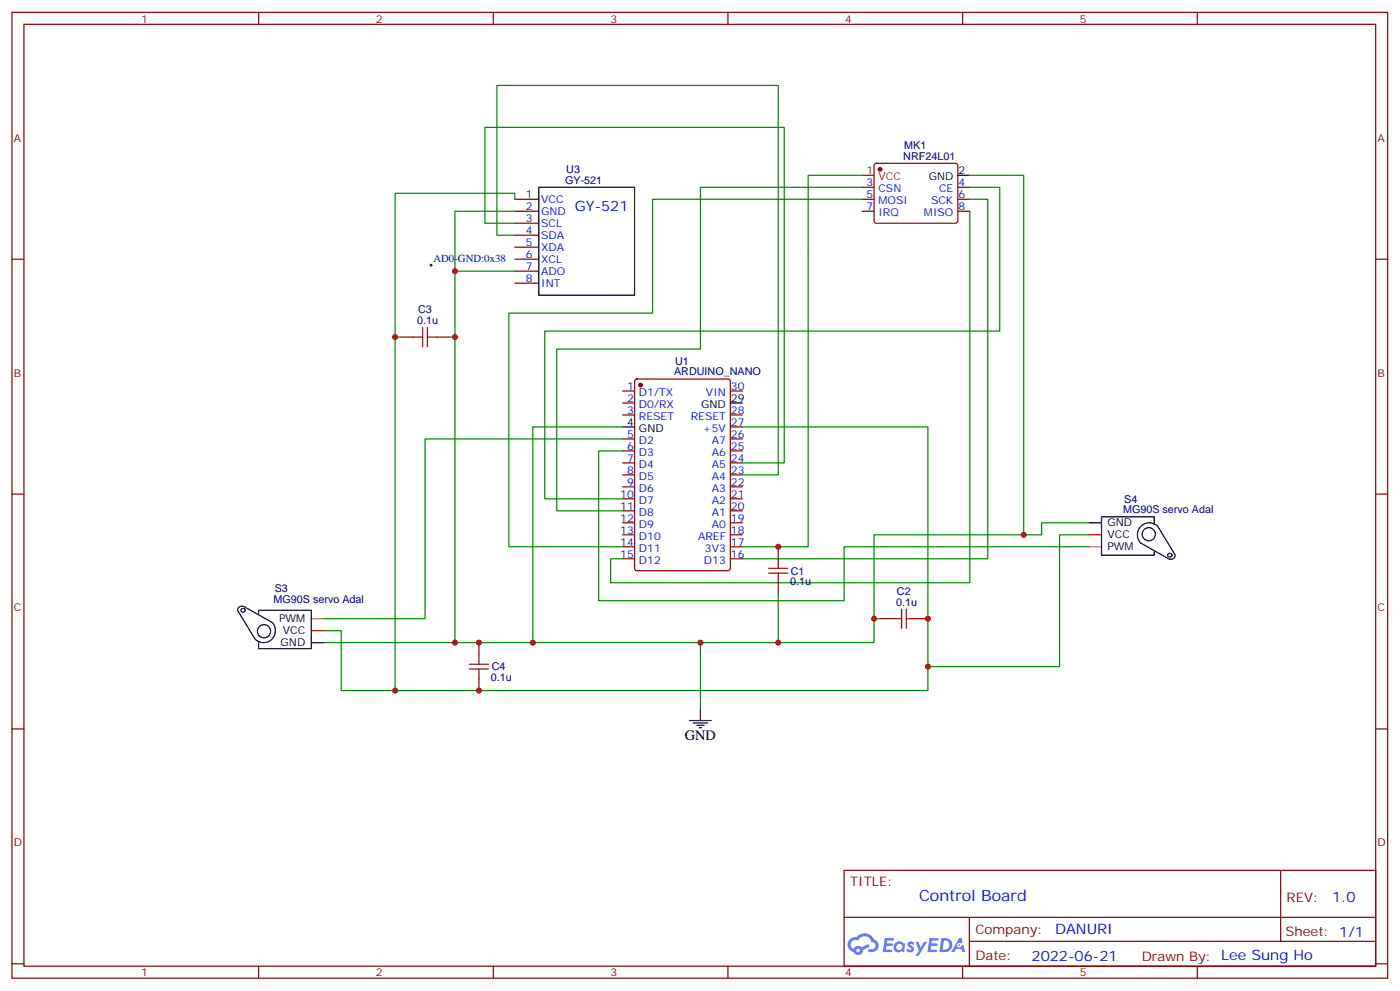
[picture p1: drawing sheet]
<svg xmlns="http://www.w3.org/2000/svg" width="413mm" height="292mm" viewBox="0 0 413 292" stroke-linecap="round" stroke-linejoin="round" font-family="sans-serif">
<g fill="none" stroke="#870000" stroke-width=".35">
<path d="M3.5 3.6h405.4v284.4h-405.4zM7.1 7.2h398.2v277.2h-398.2zM76.2 3.6v3.6M145.3 3.6v3.6M214.5 3.6v3.6M283.6 3.6v3.6M352.8 3.6v3.6M3.5 76.3h3.6M405.3 76.3h3.6M3.5 145.5h3.6M405.3 145.5h3.6M3.5 214.6h3.6"/>
<path d="M405.3 214.6h3.6M248.7 256.2h156.6v28.2h-156.6zM377.3 256.2v20.9M248.7 270.1h156.5M285.6 277.1h119.6M285.6 270.1v14.1M3.5 283.7h3.6M76.2 284.4v3.6M145.3 284.4v3.6M214.5 284.4v3.6M283.6 284.4v3.6M352.8 284.4v3.6"/>
<path d="M405.3 283.7h3.6"/>
</g>
<g fill="#5487ff">
<path d="M267.7 277.4a1.22 1.22 0 0 1 1.7 .3l-.4 .5a.47 .47 0 0 0-.3-.4 .47 .47 0 0 0-.5 .2l.1 .3a1.14 1.14 0 0 1 .8 1.7 1.14 1.14 0 0 1-1.9 0l-.2-.2 .5-.5 .7 .4a.29 .29 0 0 0 .3-.3 .29 .29 0 0 0-.2-.3 1.04 1.04 0 0 1-.6-1.7z"/>
<path d="M260.7 276.2h2.4l.3 .1-.2 .5-1.8 .1-.1 .9h1.5l.3 .3-.3 .4h-1.6l-.2 1.1h1.7l.2 .3-.2 .4h-2.6z"/>
<path d="M273.8 276.2h2.4l.3 .1-.1 .5-1.8 .1-.2 .9h1.6l.3 .3-.4 .4h-1.6l-.1 1.1h1.7l.2 .3-.2 .4h-2.6z"/>
<path d="M282.6 276.2h.7l.3 1.2-.6 .3a.69 .69 0 0 0-1 .3 .69 .69 0 0 0 .4 1 .69 .69 0 0 0 .9-.7l.5-.2 .6 2.2h-.8l-.2-.9h-1.8l-.5 .9h-.8z"/>
<path d="M269.8 277.2h.8l.6 1.9 1.1-1.9h.9l-2.6 4.2h-.8l.9-1.5z"/>
<path d="M277.4 276.2l-.6 4.1h1.3a2.11 2.11 0 0 0 2.5-2.1 2.11 2.11 0 0 0-2.5-2zM278.1 276.9a1.39 1.39 0 0 1 1.7 1.4 1.39 1.39 0 0 1-1.8 1.3h-.3z"/>
<path d="M263.7 277.8a1.54 1.54 0 0 0-.1 2.1 1.54 1.54 0 0 0 2.2 .2l.6 .2 .3-2.3-.2-.2-.4-.1a1.49 1.49 0 0 0-2.4 .1zM264 278.8a.94 .94 0 0 1 1.8 0 .94 .94 0 0 1-1.8 0z"/>
<path d="M250.4 276.5a2.18 2.18 0 0 0 1.1 3.7 1.44 1.44 0 0 0 1.6 1 1.44 1.44 0 0 0 1.2-1.5l2-1-.5-.8-1.9 1a1.47 1.47 0 0 0-2.4 .5 1.39 1.39 0 0 1-.7-2 1.39 1.39 0 0 1 2-.5 2.12 2.12 0 0 1 2.2-1.3 2.12 2.12 0 0 1 1.9 1.7 1.14 1.14 0 0 1 1.1 1.4 1.14 1.14 0 0 1-1.7 .8 .43 .43 0 0 0-.5 .3 .43 .43 0 0 0 .4 .5 1.98 1.98 0 0 0 2.5-1.2 1.98 1.98 0 0 0-1.2-2.5 3.1 3.1 0 0 0-5.3-.7l-.9 .1zM252.3 279.8a.55 .55 0 0 1 1.1 0 .55 .55 0 0 1-1.1 0z"/>
<circle cx="282.6" cy="278.3" r=".26"/>
</g>
<g fill="none" stroke="#870000" stroke-width=".35">
<path d="M151.7 58.7h7M254 55.1h3.5M254 58.7h3.5M257.8 48.3l.4-.2h23.3l.5 .2 .2 .5v16.5l-.7 .4h-23.5l-.5-.7v-16.2zM282.2 55.1h3.6M282.2 58.7h3.6M151.7 62.2h7M151.7 65.7h7M151.7 69.3h7M151.7 72.8h7M151.7 76.3h7M151.7 79.8h7"/>
<path d="M254 62.2h3.5M282.2 62.2h3.6M118.2 99.2h3.5M128.8 99.2h3.5M151.7 83.4h7M183.4 115.1h3.6M183.4 118.6h3.6M187.2 111.8l.5-.2h26.8l.6 .4 .1 55.3-.5 .7h-27l-.7-.4v-55.3zM215.2 115.1h3.5M183.4 122.2h3.6M183.4 129.2h3.6M183.4 132.8h3.6"/>
<path d="M183.4 136.3h3.6M183.4 139.8h3.6M215.2 122.2h3.5M215.2 129.2h3.5M215.2 132.8h3.5M215.2 136.3h3.5M215.2 139.8h3.5M215.2 125.7h3.5M183.4 143.3h3.6M183.4 146.9h3.6M183.4 150.4h3.6M183.4 153.9h3.6"/>
<path d="M183.4 157.4h3.6M215.2 143.3h3.5M215.2 146.9h3.5M215.2 150.4h3.5M215.2 153.9h3.5M215.2 157.4h3.5M183.4 161h3.6M183.4 164.5h3.6M215.2 161h3.5M215.2 164.5h3.5M229.3 161v3.5M229.3 171.6v3.5"/>
<path d="M141.1 189.2v3.5M141.1 199.8v3.5M259.3 182.1h3.5M269.9 182.1h3.5"/>
</g>
<g fill="#870000" stroke="#870000" stroke-width=".35">
<circle cx="188.7" cy="113.3" r=".53"/>
<circle cx="259.3" cy="49.8" r=".53"/>
</g>
<g fill="none" stroke="#000" stroke-width=".35">
<path d="M158.7 55.1h28.3v31.8h-28.3zM282.2 51.6h3.6M215.2 118.6h3.5M183.4 125.7h3.6M321 153.9h3.6M336.2 159.9l8.1 4.6M340.1 154.3v-2.1h-15.5v11.2h15.5v-1M341.1 154.9a3.5 3.5 0 0 0-5 .1 3.5 3.5 0 0 0 0 4.9M341.1 155l5 8.1M71.8 178.6a1.16 1.16 0 0 0-1.3 .2 1.16 1.16 0 0 0-.2 1.3M72 178.6l8.1 4.6M346 163a1.14 1.14 0 0 1-.1 1.4 1.14 1.14 0 0 1-1.4 .2"/>
<path d="M70.2 180l4.9 8.1M76.2 180.7v-1h15.5v11.3h-15.5v-2.2M80.1 183.2a3.5 3.5 0 0 1 .1 4.9 3.5 3.5 0 0 1-5 .1M91.7 189.2h3.5M203.2 212.1h6.3M204.3 212.8h4.2M205.3 213.5h2.1M206 214.2h.7M206.4 208.6v3.5"/>
<circle cx="338.5" cy="157.3" r="1.94"/>
<circle cx="71.6" cy="179.7" r=".61"/>
<circle cx="344.7" cy="163.5" r=".61"/>
<circle cx="77.8" cy="185.8" r="1.94"/>
</g>
<path d="M254 51.6h3.5M321 157.4h3.6M91.7 185.7h3.5" fill="none" stroke="#f00" stroke-width=".35"/>
<g fill="none" stroke="#008700" stroke-width=".35">
<path d="M151.7 58.7v-1.8h-35.3v146.4M254 55.1h-47.6v47.7h-42.4v47.6h19.4M254 58.7h-61.7v33.5h-42.4v68.8h33.5M254 51.6h-15.9v109.4h-19.4M285.8 51.6h15.8v105.8M285.8 55.1h8.8v42.4h-134.1v49.4h22.9M285.8 58.7h5.2v105.8h-72.3M134.1 79.8h17.6M151.7 62.2h-17.6v127M151.7 65.7h-8.8v-28.2h88.2v98.8h-12.4M151.7 69.3h-5.3v-44.1h82.9v114.6h-10.6M285.8 62.2v109.4h-105.9v-7.1h3.5"/>
<path d="M116.4 99.2h1.8M132.3 99.2h1.8M183.4 125.7h-26.4v63.5h-61.8M183.4 129.2h-58.2v52.9h-30M183.4 132.8h-7v44h72.3v-15.8h72.3M218.7 125.7h54.7v77.6h-172.9v-17.6h-5.3M321 153.9h-14.1v3.5h-49.4v31.8h-100.5M321 157.4h-8.8v38.9h-38.8M229.3 175.1v14.1M206.4 189.2v19.4M257.5 182.1h1.8"/>
</g>
<path d="M321 161h3.6M91.7 182.1h3.5" fill="none" stroke="#fc0" stroke-width=".35"/>
<g fill="none" stroke="#a10000" stroke-width=".35">
<path d="M121.7 99.2h2.8M124.5 96.4v5.7M125.9 99.2h2.9M125.9 96.4v5.7M226.5 168.7h5.6M226.5 167.3h5.6M229.3 164.5v2.8M229.3 168.7v2.9M265.6 179.3v5.7M267.1 179.3v5.7M138.3 197h5.6M138.3 195.5h5.6"/>
<path d="M141.1 192.7v2.8M141.1 197v2.8M262.8 182.1h2.8M267.1 182.1h2.8"/>
</g>
<path d="M126.6 78.1h.8M127 77.7v.7" fill="none" stroke="#000" stroke-width=".29"/>
<g fill="#c00">
<circle cx="157" cy="189.2" r=".88"/>
<circle cx="301.6" cy="157.4" r=".88"/>
<circle cx="273.4" cy="196.3" r=".88"/>
<circle cx="229.3" cy="161" r=".88"/>
<circle cx="134.1" cy="189.2" r=".88"/>
<circle cx="229.3" cy="189.2" r=".88"/>
<circle cx="206.4" cy="189.2" r=".88"/>
<circle cx="273.4" cy="182.1" r=".88"/>
<circle cx="257.5" cy="182.1" r=".88"/>
<circle cx="134.1" cy="79.8" r=".88"/>
<circle cx="116.4" cy="99.2" r=".88"/>
<circle cx="134.1" cy="99.2" r=".88"/>
<circle cx="141.1" cy="189.2" r=".88"/>
<circle cx="141.1" cy="203.3" r=".88"/>
<circle cx="116.4" cy="203.3" r=".88"/>
</g>
<text font-size="4.6" fill="#00f" x="270.8" y="265.3">Control Board</text>
<g font-size="4.2" fill="#00f">
<text x="169.3" y="62.2">GY-521</text>
<text x="392.5" y="265.5">1.0</text>
<text x="310.9" y="275">DANURI</text>
<text x="304" y="282.9">2022-06-21</text>
</g>
<text font-size="4.2" x="201.8" y="217.8">GND</text>
<g font-size="3.9" fill="#800">
<text x="250.5" y="260.8">TITLE:</text>
<text x="379.1" y="265.5">REV:</text>
<text x="287.4" y="275">Company:</text>
<text x="378.7" y="275.6">Sheet: 1/1</text>
<text x="287.4" y="282.7">Date:</text>
<text x="336.4" y="282.8">Drawn By: Lee Sung Ho</text>
</g>
<g font-size="3.2" fill="#800">
<text x="41.6" y="6.6">1</text>
<text x="110.8" y="6.6">2</text>
<text x="179.9" y="6.6">3</text>
<text x="249.1" y="6.6">4</text>
<text x="318.2" y="6.6">5</text>
<text x="4.1" y="41.7">A</text>
<text x="405.9" y="41.7">A</text>
<text x="4.1" y="110.9">B</text>
<text x="405.9" y="110.9">B</text>
<text x="4.1" y="180">C</text>
<text x="405.9" y="180">C</text>
<text x="4.1" y="249.2">D</text>
<text x="405.9" y="249.2">D</text>
<text x="41.6" y="287.4">1</text>
<text x="110.8" y="287.4">2</text>
<text x="179.9" y="287.4">3</text>
<text x="249.1" y="287.4">4</text>
<text x="318.2" y="287.4">5</text>
</g>
<g font-size="3.2" fill="#000080">
<text x="266.1" y="47">NRF24L01</text>
<text x="266.5" y="43.9">MK1</text>
<text x="166.8" y="51">U3</text>
<text x="166.5" y="54.1">GY-521</text>
<text x="122.9" y="95.4">0.1u</text>
<text x="123.2" y="92.1">C3</text>
<text x="198.9" y="107.4">U1</text>
<text x="198.6" y="110.5">ARDUINO_NANO</text>
<text x="331.2" y="148">S4</text>
<text x="330.9" y="151.1">MG90S servo Adal</text>
<text x="232.8" y="172.3">0.1u</text>
<text x="233" y="169.2">C1</text>
<text x="80.6" y="177.4">MG90S servo Adal</text>
<text x="80.9" y="174.3">S3</text>
<text x="264" y="178.3">0.1u</text>
<text x="264.3" y="175">C2</text>
<text x="144.9" y="197.4">C4</text>
<text x="144.6" y="200.6">0.1u</text>
</g>
<g font-size="3.2" fill="#f00">
<text x="255.3" y="51.3">1</text>
<text x="258.8" y="53">VCC</text>
</g>
<g font-size="3.2">
<text x="273.6" y="53">GND</text>
<text x="282.4" y="51.3">2</text>
<text x="215.4" y="118.3">29</text>
<text x="184.8" y="125.3">4</text>
<text x="206.6" y="120.1">GND</text>
<text x="188.3" y="127.1">GND</text>
<text x="326.3" y="155">GND</text>
<text x="326.3" y="158.5">VCC</text>
<text x="326.3" y="162">PWM</text>
<text x="82.2" y="183.2">PWM</text>
<text x="82.7" y="190.3">GND</text>
<text x="83.4" y="186.7">VCC</text>
</g>
<g font-size="3.2" fill="#00f">
<text x="155" y="58.3">1</text>
<text x="159.5" y="59.7">VCC</text>
<text x="255.3" y="54.8">3</text>
<text x="255.3" y="58.3">5</text>
<text x="258.8" y="56.6">CSN</text>
<text x="276.7" y="56.6">CE</text>
<text x="282.4" y="58.3">6</text>
<text x="282.4" y="54.8">4</text>
<text x="155" y="61.8">2</text>
<text x="155" y="65.4">3</text>
<text x="159.5" y="63.3">GND</text>
<text x="255.3" y="61.8">7</text>
<text x="258.8" y="60.1">MOSI</text>
<text x="258.8" y="63.6">IRQ</text>
<text x="272.2" y="63.6">MISO</text>
<text x="274.3" y="60.1">SCK</text>
<text x="282.4" y="61.8">8</text>
<text x="155" y="68.9">4</text>
<text x="159.5" y="66.8">SCL</text>
<text x="159.5" y="70.3">SDA</text>
<text x="127.7" y="77.2">AD0-GND:0x38</text>
<text x="155" y="72.4">5</text>
<text x="155" y="76">6</text>
<text x="159.5" y="73.8">XDA</text>
<text x="159.5" y="77.4">XCL</text>
<text x="155" y="79.5">7</text>
<text x="155" y="83">8</text>
<text x="159.5" y="80.9">ADO</text>
<text x="159.5" y="84.4">INT</text>
<text x="184.8" y="114.8">1</text>
<text x="184.8" y="118.3">2</text>
<text x="188.3" y="116.5">D1/TX</text>
<text x="208" y="116.5">VIN</text>
<text x="215.4" y="114.8">30</text>
<text x="184.8" y="121.8">3</text>
<text x="188.3" y="120.1">D0/RX</text>
<text x="188.3" y="123.6">RESET</text>
<text x="203.5" y="123.6">RESET</text>
<text x="215.4" y="125.3">27</text>
<text x="215.4" y="121.8">28</text>
<text x="184.8" y="128.9">5</text>
<text x="188.3" y="130.6">D2</text>
<text x="207.1" y="127.1">+5V</text>
<text x="209.7" y="130.6">A7</text>
<text x="215.4" y="128.9">26</text>
<text x="184.8" y="132.4">6</text>
<text x="184.8" y="135.9">7</text>
<text x="188.3" y="134.2">D3</text>
<text x="188.3" y="137.7">D4</text>
<text x="209.7" y="137.7">A5</text>
<text x="209.7" y="134.2">A6</text>
<text x="215.4" y="135.9">24</text>
<text x="215.4" y="132.4">25</text>
<text x="184.8" y="139.5">8</text>
<text x="184.8" y="143">9</text>
<text x="188.3" y="141.2">D5</text>
<text x="209.7" y="141.2">A4</text>
<text x="215.4" y="143">22</text>
<text x="215.4" y="139.5">23</text>
<text x="182.8" y="146.5">10</text>
<text x="188.3" y="144.7">D6</text>
<text x="188.3" y="148.3">D7</text>
<text x="209.7" y="148.3">A2</text>
<text x="209.7" y="144.7">A3</text>
<text x="215.4" y="146.5">21</text>
<text x="182.8" y="150">11</text>
<text x="182.8" y="153.6">12</text>
<text x="188.3" y="151.8">D8</text>
<text x="188.3" y="155.3">D9</text>
<text x="209.7" y="155.3">A0</text>
<text x="209.7" y="151.8">A1</text>
<text x="215.4" y="153.6">19</text>
<text x="215.4" y="150">20</text>
<text x="182.8" y="157.1">13</text>
<text x="182.8" y="160.6">14</text>
<text x="188.3" y="158.9">D10</text>
<text x="205.7" y="158.9">AREF</text>
<text x="215.4" y="160.6">17</text>
<text x="215.4" y="157.1">18</text>
<text x="182.8" y="164.1">15</text>
<text x="188.3" y="162.4">D11</text>
<text x="188.3" y="165.9">D12</text>
<text x="207.4" y="165.9">D13</text>
<text x="207.7" y="162.4">3V3</text>
<text x="215.4" y="164.1">16</text>
</g>
</svg>
